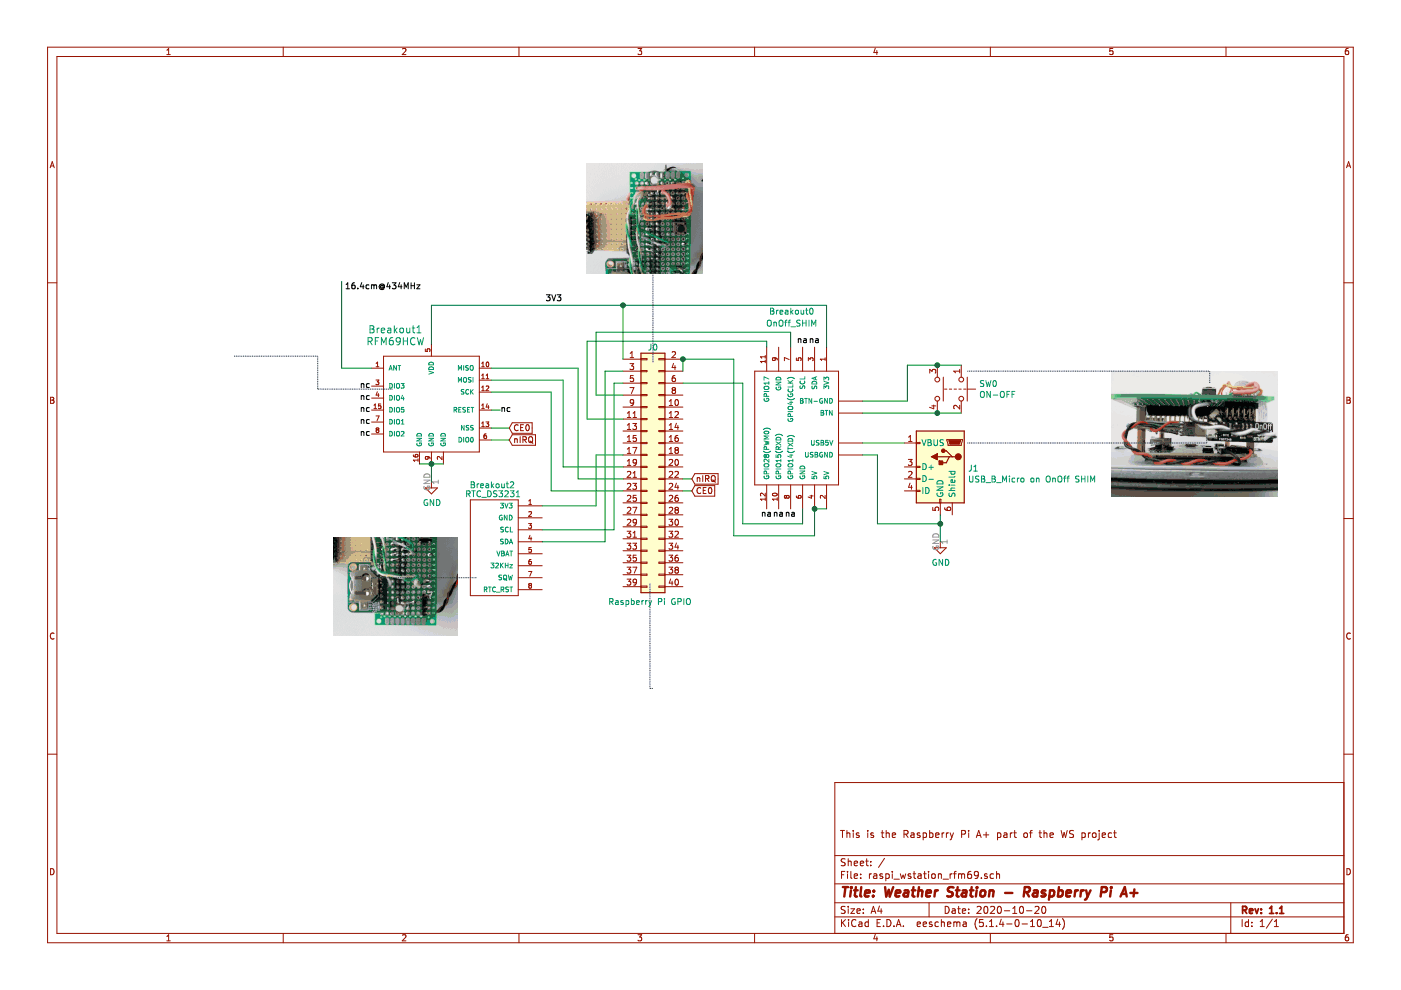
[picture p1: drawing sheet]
EESchema Schematic File Version 4
LIBS:raspi_wstation_rfm69-cache
EELAYER 30 0
EELAYER END
$Descr A4 11693 8268
encoding utf-8
Sheet 1 1
Title "Weather Station - Raspberry Pi A+"
Date "2020-10-20"
Rev "1.1"
Comp ""
Comment1 "This is the Raspberry Pi A+ part of the WS project"
Comment2 ""
Comment3 ""
Comment4 ""
$EndDescr
$Comp
L Connector_Generic:Conn_02x20_Odd_Even J0
U 1 1
P 5400 3900
F 0 "J0" H 5450 4900 50  0000 C CNN
F 1 "Raspberry Pi GPIO" H 5425 2775 50  0000 C CNN
F 2 "" H 5400 3900 50  0001 C CNN
F 3 "~" H 5400 3900 50  0001 C CNN
	1    5400 3900
	1    0    0    -1  
$EndComp
$Comp
L RF:RFM69HCW Breakout1
U 1 1
P 3600 3375
F 0 "Breakout1" H 3900 4000 60  0000 C CNN
F 1 "RFM69HCW" H 3900 3900 60  0000 C CNN
F 2 "" H 3600 3375 60  0000 C CNN
F 3 "" H 3600 3375 60  0000 C CNN
	1    3600 3375
	-1   0    0    -1  
$EndComp
$Comp
L rtc_DS3231:DS3231_BreakOut Breakout2
U 1 1
P 4125 4575
F 0 "Breakout2" H 3950 5100 50  0000 L CNN
F 1 "RTC_DS3231" H 3900 5025 50  0000 L CNN
F 2 "DS3231 Breakout (Adafruit)" H 4125 4725 50  0001 C CNN
F 3 "" H 4125 4575 50  0001 C CNN
	1    4125 4575
	-1   0    0    -1  
$EndComp
Wire Wire Line
	5200 2550 5200 3000
Wire Wire Line
	6600 2900 6600 2775
Wire Wire Line
	4975 2775 4975 3300
Wire Wire Line
	4975 3300 5200 3300
Wire Wire Line
	6400 2900 6400 2850
Wire Wire Line
	4900 2850 4900 3500
Wire Wire Line
	4900 3500 5200 3500
$Comp
L onoff_shim:OnOff_SHIM Breakout0
U 1 1
P 6600 3300
F 0 "Breakout0" V 5900 3500 50  0000 R CNN
F 1 "OnOff_SHIM" V 6000 3525 50  0000 R CNN
F 2 "ON-OFF Shim (Pimoroni)" H 6900 2950 50  0001 C CNN
F 3 "" H 6600 3300 50  0001 C CNN
	1    6600 3300
	0    1    1    0   
$EndComp
Wire Wire Line
	5200 2550 6900 2550
Wire Wire Line
	6900 2550 6900 2900
Wire Wire Line
	4975 2775 6600 2775
Wire Wire Line
	4900 2850 6400 2850
Wire Wire Line
	6700 4250 6700 4375
Wire Wire Line
	6700 4375 6200 4375
Wire Wire Line
	6200 4375 6200 3200
Wire Wire Line
	6200 3200 5700 3200
Wire Wire Line
	6800 4250 6900 4250
Wire Wire Line
	6800 4250 6800 4475
Wire Wire Line
	6800 4475 6125 4475
Wire Wire Line
	6125 4475 6125 3000
Wire Wire Line
	6125 3000 5700 3000
Connection ~ 6800 4250
Wire Wire Line
	5700 3100 5700 3000
Connection ~ 5700 3000
Wire Wire Line
	5200 3100 5050 3100
Wire Wire Line
	5050 3100 5050 4525
Wire Wire Line
	5200 3200 5125 3200
Wire Wire Line
	5125 3200 5125 4425
Wire Wire Line
	5125 4425 4525 4425
Wire Wire Line
	5200 3800 4975 3800
Wire Wire Line
	4975 3800 4975 4225
Wire Wire Line
	4975 4225 4525 4225
$Comp
L Switch:SW_Push_Dual SW0
U 1 1
P 8025 3250
F 0 "SW0" V 7979 3398 50  0000 L CNN
F 1 "ON-OFF" V 8070 3398 50  0000 L CNN
F 2 "" H 8025 3450 50  0001 C CNN
F 3 "~" H 8025 3450 50  0001 C CNN
	1    8025 3250
	0    1    1    0   
$EndComp
Wire Wire Line
	7200 3350 7575 3350
Wire Wire Line
	7575 3350 7575 3050
Wire Wire Line
	7825 3450 8025 3450
$Comp
L Connector:USB_B_Micro J1
U 1 1
P 7850 3900
F 0 "J1" H 7620 3889 50  0000 R CNN
F 1 "USB_B_Micro on OnOff SHIM" H 7620 3798 50  0000 R CNN
F 2 "" H 8000 3850 50  0001 C CNN
F 3 "~" H 8000 3850 50  0001 C CNN
	1    7850 3900
	-1   0    0    -1  
$EndComp
Wire Wire Line
	7575 3050 7825 3050
Connection ~ 7825 3450
Wire Wire Line
	7200 3450 7825 3450
Connection ~ 7825 3050
Wire Wire Line
	7825 3050 8025 3050
Wire Wire Line
	7200 3700 7550 3700
Wire Wire Line
	7325 3800 7325 4375
Wire Wire Line
	7325 4375 7850 4375
Wire Wire Line
	7850 4375 7850 4300
Wire Wire Line
	7325 3800 7200 3800
Wire Wire Line
	5200 4100 4600 4100
Wire Wire Line
	4600 4100 4600 3275
Wire Wire Line
	4600 3275 4100 3275
Wire Wire Line
	5200 3900 4700 3900
Wire Wire Line
	4700 3900 4700 3175
Wire Wire Line
	4700 3175 4100 3175
Wire Wire Line
	5200 4000 4825 4000
Wire Wire Line
	4825 4000 4825 3075
Wire Wire Line
	4825 3075 4100 3075
Wire Wire Line
	5050 4525 4525 4525
Wire Wire Line
	4100 3425 4175 3425
Connection ~ 3600 3875
Wire Wire Line
	3600 3875 3500 3875
Wire Wire Line
	3700 3875 3600 3875
Text GLabel 4250 3575 2    50   Input ~ 0
CE0
Wire Wire Line
	4250 3575 4100 3575
Text GLabel 4250 3675 2    50   Input ~ 0
nIRQ
Wire Wire Line
	4250 3675 4100 3675
Text GLabel 5775 4000 2    50   Input ~ 0
nIRQ
Text GLabel 5775 4100 2    50   Input ~ 0
CE0
Wire Wire Line
	5775 4100 5700 4100
Wire Wire Line
	5775 4000 5700 4000
Text Label 3000 3450 0    50   ~ 0
nc
Text Label 3000 3550 0    50   ~ 0
nc
Text Label 3000 3650 0    50   ~ 0
nc
Wire Wire Line
	3100 3075 2850 3075
Wire Wire Line
	2850 3075 2850 2350
Text Label 2875 2425 0    50   ~ 0
16.4cm@434MHz
Wire Wire Line
	5200 2550 3600 2550
Connection ~ 5200 2550
Wire Wire Line
	3600 2550 3600 2875
Text Label 4550 2525 0    50   ~ 0
3V3
$Comp
L power:GND #PWR?
U 1 1
P 3600 4025
F 0 "#PWR?" H 3600 3775 50  0001 C CNN
F 1 "GND" H 3605 3852 50  0000 C CNN
F 2 "" H 3600 4025 50  0001 C CNN
F 3 "" H 3600 4025 50  0001 C CNN
	1    3600 4025
	1    0    0    -1  
$EndComp
Wire Wire Line
	3600 4025 3600 3875
$Comp
L power:GND #PWR?
U 1 1
P 7850 4525
F 0 "#PWR?" H 7850 4275 50  0001 C CNN
F 1 "GND" H 7855 4352 50  0000 C CNN
F 2 "" H 7850 4525 50  0001 C CNN
F 3 "" H 7850 4525 50  0001 C CNN
	1    7850 4525
	1    0    0    -1  
$EndComp
Wire Wire Line
	7850 4375 7850 4525
Connection ~ 7850 4375
Text Label 6350 4325 0    50   ~ 0
na
Text Label 6450 4325 0    50   ~ 0
na
Text Label 6550 4325 0    50   ~ 0
na
Text Label 6650 2875 0    50   ~ 0
na
Text Label 6750 2875 0    50   ~ 0
na
Wire Notes Line
	8075 3700 10075 3700
Wire Notes Line
	10075 3700 10075 3625
Wire Notes Line
	8075 3100 10100 3100
Wire Notes Line
	10100 3100 10100 3200
Wire Notes Line
	5450 3025 5450 1675
Wire Notes Line
	5450 1675 5475 1675
Wire Notes Line
	3275 3250 2650 3250
Wire Notes Line
	2650 3250 2650 2975
Wire Notes Line
	2650 2975 1950 2975
Wire Notes Line
	3975 4825 3100 4825
Wire Notes Line
	3100 4825 3100 4900
Wire Notes Line
	5425 4875 5425 5750
Wire Notes Line
	5425 5750 5450 5750
Text Label 3000 3350 0    50   ~ 0
nc
Text Label 3000 3250 0    50   ~ 0
nc
Text Label 4175 3450 0    50   ~ 0
nc
$EndSCHEMATC
